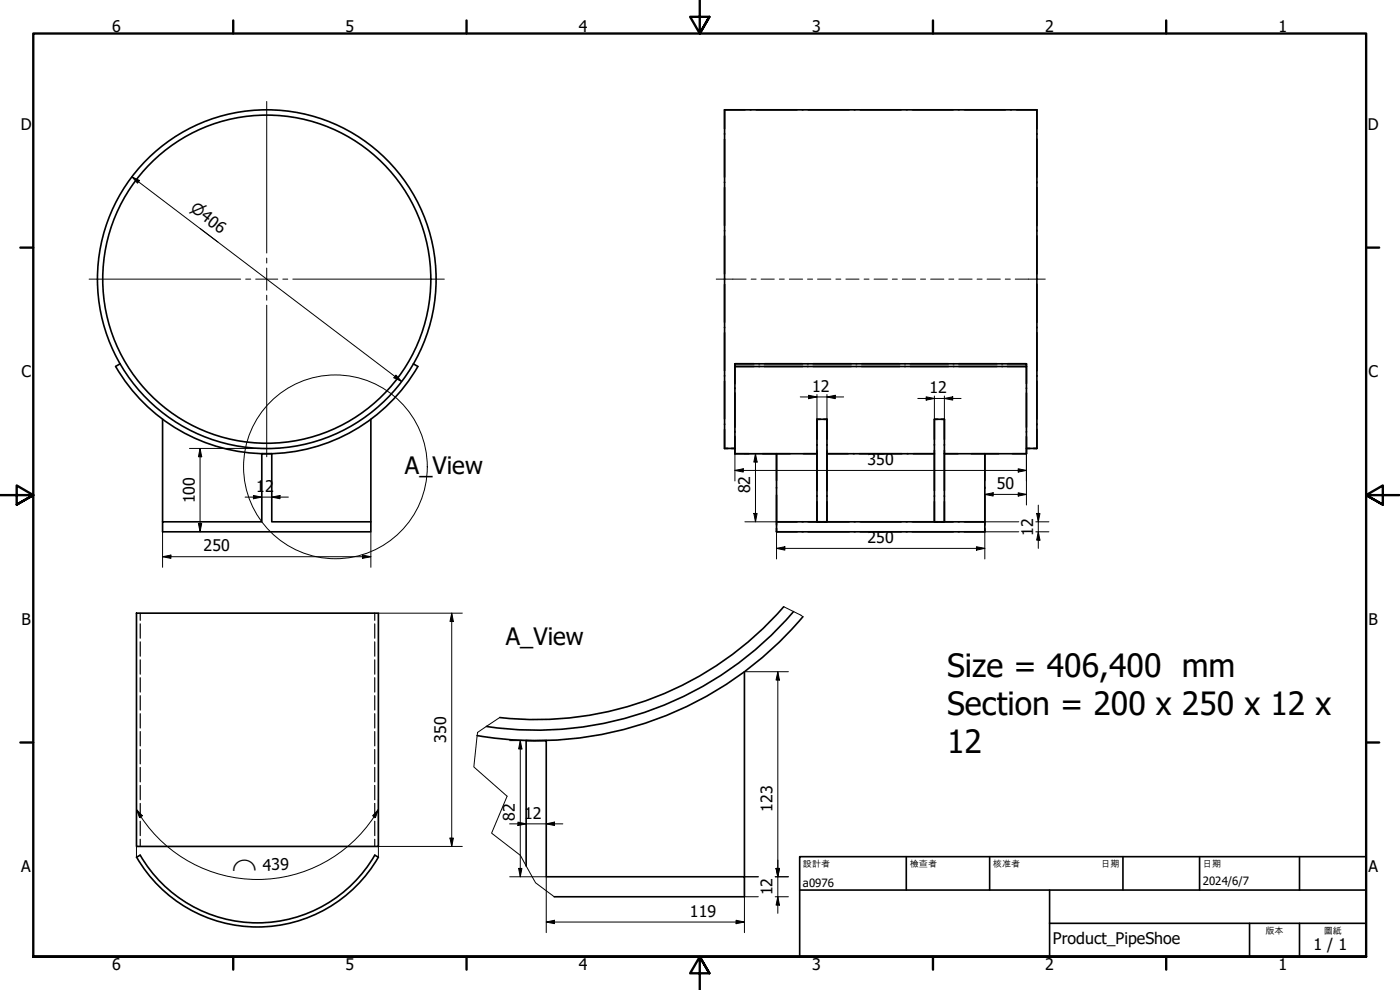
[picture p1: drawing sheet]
<svg xmlns="http://www.w3.org/2000/svg" width="420mm" height="297mm" viewBox="0 0 420 297" stroke-linecap="round" stroke-linejoin="round" font-family="sans-serif">
<g fill="none" stroke="#000" stroke-width=".49">
<path d="M217.5 32.9h93.7v101.6M217.5 32.9v101.6h3.1M217.5 32.9h6.1M225.1 32.9h.3M226.9 32.9h12.3M240.7 32.9h.3M242.5 32.9h12.3M256.4 32.9h.2M258.2 32.9h12.3M272 32.9h.2M273.8 32.9h12.3M287.6 32.9h.3"/>
<path d="M289.4 32.9h12.3M303.2 32.9h.3M305 32.9h6.2v5.8M311.2 40.1v.2M311.2 41.8v11.4M311.2 54.6v.3M311.2 56.3v11.4M311.2 69.1v.3M311.2 70.8v11.4M311.2 83.6v.3M311.2 85.3v11.4M311.2 98.1v.3"/>
<path d="M311.2 99.8v11.4M36.1 109.1l-1.4 .9M124 109.1l1.4 .9a52.4 52.4 0 0 1-90.7 0M220.6 109.1v27M220.6 109.1h87.4v.9h-5.7M220.6 109.7v5.4M220.6 109.1v.3M220.6 116.4v.2M220.6 117.9v10.3M220.6 109.1h5.7M226.3 110h-5.7h87.4v26.1M227.7 110h.3"/>
<path d="M227.7 109.1h.3M229.4 110h11.5M229.4 109.1h11.5M242.3 110h.3M242.3 109.1h.3M244 110h11.5M244 109.1h11.5M256.9 110h.2M256.9 109.1h.2M258.6 110h11.5M258.6 109.1h11.5M271.5 110h.2"/>
<path d="M271.5 109.1h.2M273.2 110h11.4M273.2 109.1h11.4M286.1 110h.2M286.1 109.1h.2M287.7 110h11.5M287.7 109.1h11.5M300.6 110h.3M300.6 109.1h.3M302.3 109.1h5.7v.3M308 109.7v5.4M308 116.4v.2"/>
<path d="M308 117.9v10.3M311.2 112.7v.2M311.2 114.3v11.4M48.8 125.8v30.8M78.6 136.1h.1M81.6 136.1h.1M111.3 125.8v30.8M220.6 136.1h24.6M220.6 129.5v.2M220.6 131v5.1M245.2 125.8h3v30.8h-3zM245.2 133.3v.3"/>
<path d="M245.2 135.1v12.1M246.2 125.8h-1v6M247.2 125.8h1M248.2 136.1h32.2M248.2 125.8v6M248.2 133.3v.3M248.2 135.1v12.1M280.4 125.8h3v30.8h-3zM280.4 133.3v.3M280.4 135.1v12.1M281.4 125.8h-1v6M282.4 125.8h1"/>
<path d="M283.4 136.1h24.6M283.4 125.8v6M283.4 133.3v.3M283.4 135.1v12.1M308 134.5h3.2M308 129.5v.2M308 131v5.1M311.2 127.2v.2M311.2 128.8v5.7M48.8 156.6h29.8v-20.5h3v20.5h29.7v3h-62.5zM233 144.2v-8.1v23.5M233 148.5v9.1"/>
<path d="M233 146.2v.3M233 158.5v1.1M233 159.6h6.2M240.7 156.6h.3M240.7 159.6h.3M242.5 156.6h12.3M242.5 159.6h12.3M245.2 148.7v.3M245.2 150.5v6.1M248.2 150.5v6.1h-1M248.2 148.7v.3M256.4 156.6h.2"/>
<path d="M256.4 159.6h.2M258.2 156.6h12.3M258.2 159.6h12.3M272 156.6h.2M272 159.6h.2M273.8 156.6h12.3M273.8 159.6h12.3M280.4 148.7v.3M280.4 150.5v6.1M283.4 150.5v6.1h-1M283.4 148.7v.3M287.6 156.6h.3"/>
<path d="M287.6 159.6h.3M289.4 156.6h6.2v3h-62.6M295.6 144.2v-8.1v20.5h-62.6h6.2M295.6 146.2v.3M295.6 148.5v9.1M295.6 158.5v1.1h-6.2M41 184h72.6v70h-72.6zM235.2 182.1a98.4 98.4 0 0 1-85.2 33.2M238.1 183.5a101.6 101.6 0 0 1-92.1 34.5M241 185a104.8 104.8 0 0 1-97.8 35.7M223.4 201.5v61.6M157.9 222.2h.1"/>
<path d="M163.9 222.2h.1M113.6 257.2a41.9 41.9 0 0 1-72.6 0l1.1-.6a40.6 40.6 0 0 0 70.4 0l1.1 .6M157.9 259.8v-37.6h6v40.9h59.5v6h-57.1"/>
<circle cx="80.1" cy="83.8" r="49.2"/>
<circle cx="80.1" cy="83.8" r="50.8"/>
</g>
<g fill="none" stroke="#000" stroke-width=".35">
<path d="M42.1 184v2.1M42.1 187.2v4.3M42.1 192.6v4.3M42.1 198v4.3M112.5 184v2.1M112.5 187.2v4.3M112.5 192.6v4.3M112.5 198v4.3M42.1 203.3v4.3M42.1 208.7v4.3M42.1 214.1v4.3M42.1 219.5v4.3"/>
<path d="M112.5 203.3v4.3M112.5 208.7v4.3M112.5 214.1v4.3M112.5 219.5v4.3M42.1 224.9v4.3M42.1 230.3v4.3M42.1 235.7v4.3M112.5 224.9v4.3M112.5 230.3v4.3M112.5 235.7v4.3M42.1 241.1v4.3M42.1 246.4v4.3"/>
<path d="M42.1 251.8v2.2M112.5 241.1v4.3M112.5 246.4v4.3M112.5 251.8v2.2"/>
</g>
<path d="M235.2 182l5.8 3.1M150 215.3l-6.7 4.4-1.1 10.4 10 8.8-4.7 11.1 8.7 6.6 4.5 8.3 5.6 4.2" fill="none" stroke="#000" stroke-width=".3"/>
<circle cx="100.7" cy="140.1" r="27.6" fill="none" stroke="#000" stroke-width=".3"/>
<g fill="none" stroke="#000" stroke-width=".71">
<path d="M70 6.1v4M140 6.1v4M210 0v10.1l-2.9-5.1h5.8l-2.9 5.1 2.9-5.1M280 6.1v4M350 6.1v4M6.1 74.3h3.9M410 74.3h3.9M0 148.6h10l-5-2.9v5.7l5-2.8-5 2.8M420 148.6h-10l5-2.9v5.7l-5-2.8 5 2.8M6.1 222.8h3.9M410 222.8h3.9M10 287.1v-277h400v277h-400h400"/>
<path d="M70 287.1v3.8M140 287.1v3.8M212.9 292l-2.9-4.9 2.9 4.9h-5.8l2.9-4.9v9.9M280 287.1v3.8M350 287.1v3.8"/>
</g>
<path d="M240 257h170v30.1h-170zM272 257v10.1M297 257v10.1M337 257v10.1M360 257v10.1M390 257v10.1M240 267.1h170M315 277h95M315 267.1v20M375 277v10.1M390 277v10.1" fill="none" stroke="#000" stroke-width=".49"/>
<g fill="none" stroke="#000" stroke-width=".3">
<path d="M39.6 53.1l2.3 1.1-.6 .8zM39.6 53.1l80.9 61.3M118.8 112.5l1.7 1.9-2.3-1.1zM240.2 119.1h13M242.7 118.6l2.5 .5-2.5 .5zM245.2 118.4v7.4M248.2 119.1l2.5-.5v1zM248.2 118.4v7.4M275.4 119.6h13M278 119.1l2.4 .5-2.4 .5zM280.4 118.8v7M283.4 119.6l2.5-.5v1z"/>
<path d="M283.4 118.8v7M56.9 134.5h23M60 134.5l.5 2.6h-1zM60 134.5v25.1M220.6 136.1v8.2M223.6 136.1h9.4M226.7 136.1l.5 2.5h-1zM226.7 136.1v20.5M308 136.1v15.4M48.8 159.6v10.6M59.5 157.1h1l-.5 2.5zM73.6 149.2h12.9"/>
<path d="M76.1 148.7l2.5 .5-2.5 .4zM81.6 149.2l2.4-.5v.9zM111.3 159.6v10.6M220.6 141.1l2.5-.4v.9zM220.6 141.1h87.4M223.6 156.6h9.4M226.2 154.1h1l-.5 2.5zM233 159.6v8.1M295.6 148.3l2.5-.5v1zM295.6 156.6h10.2M295.6 148.3h12.4M305.6 140.7l2.4 .4-2.4 .5z"/>
<path d="M305.6 147.8l2.4 .5-2.4 .5zM305.8 159.6h-10.2v8.1M310.9 156.6h3.9M310.9 159.6h3.9M311.1 154.1h1l-.5 2.5zM311.6 159.6l.5 2.5h-1zM311.6 151.6v12.9M48.8 167l2.5-.5v1zM48.8 167h62.5M108.8 166.5l2.5 .5-2.5 .5zM233 164.5l2.5-.5v1.1zM233 164.5h62.6"/>
<path d="M293.1 164l2.5 .5-2.5 .6zM113.6 184h25.1M135.6 184l.5 2.5h-1.1zM135.6 184v70M223.4 201.5h13.2M233.4 201.5l.5 2.5h-1zM233.4 201.5v72.5M41 239.7v17.5M113.6 239.7v17.5M153 222.2h10.9M156.1 222.2l.5 2.5h-1zM156.1 222.2v40.9"/>
<path d="M41 242.9l1.7 1.9-.8 .5zM41 242.9a41.9 41.9 0 0 0 72.6 0M113.6 242.9l-.9 2.4-.9-.5zM113.6 254h25.1M135 251.5h1.1l-.5 2.5zM152.9 247.2h16M155.4 246.7l2.5 .5-2.5 .5zM163.9 247.2l2.5-.5v1zM153 263.1h10.9v16.7M155.6 260.6h1l-.5 2.5zM163.9 276.6l2.5-.5v1zM163.9 276.6h59.5"/>
<path d="M220.9 276.1l2.5 .5-2.5 .5zM223.4 269.1h4.2M227.6 263.1h-4.2v16.7M232.7 263.1h3.9M232.7 269.1h3.9M232.9 260.6h1l-.5 2.5zM233.4 269.1l.5 2.5h-1z"/>
</g>
<g fill="#000">
<path d="M39.6 53.1l2.3 1.1-.6 .8zM118.8 112.5l1.7 1.9-2.3-1.1zM242.7 118.6l2.5 .5-2.5 .5zM248.2 119.1l2.5-.5v1zM283.4 119.6l2.5-.5v1zM60 134.5l.5 2.6h-1zM226.7 136.1l.5 2.5h-1zM278 119.1l2.4 .5-2.4 .5zM59.5 157.1h1l-.5 2.5zM76.1 148.7l2.5 .5-2.5 .4zM81.6 149.2l2.4-.5v.9zM220.6 141.1l2.5-.4v.9z"/>
<path d="M226.2 154.1h1l-.5 2.5zM295.6 148.3l2.5-.5v1zM305.6 140.7l2.4 .4-2.4 .5zM305.6 147.8l2.4 .5-2.4 .5zM311.1 154.1h1l-.5 2.5zM48.8 167l2.5-.5v1zM108.8 166.5l2.5 .5-2.5 .5zM233 164.5l2.5-.5v1.1zM293.1 164l2.5 .5-2.5 .6zM311.6 159.6l.5 2.5h-1zM135.6 184l.5 2.5h-1.1zM233.4 201.5l.5 2.5h-1z"/>
<path d="M156.1 222.2l.5 2.5h-1zM41 242.9l1.7 1.9-.8 .5zM113.6 242.9l-.9 2.4-.9-.5zM135 251.5h1.1l-.5 2.5zM155.4 246.7l2.5 .5-2.5 .5zM163.9 247.2l2.5-.5v1zM155.6 260.6h1l-.5 2.5zM163.9 276.6l2.5-.5v1zM220.9 276.1l2.5 .5-2.5 .5zM232.9 260.6h1l-.5 2.5zM233.4 269.1l.5 2.5h-1z"/>
</g>
<path d="M80 30.4v45.5M80 77.4v1.5M26.7 83.7h45.5M73.7 83.7h1.5M76.7 83.7h6.7M80 80.4v6.7M80 88.6v1.5M80 91.6v45.5M84.9 83.7h1.5M87.9 83.7h45.4" fill="none" stroke="#000" stroke-width=".3"/>
<g fill="none" stroke="#000" stroke-width=".3">
<path d="M214.9 83.7h9M225.4 83.7h1.5M228.4 83.7h4M233.9 83.7h1.5M236.9 83.7h4M242.4 83.7h1.5M245.4 83.7h3.9M250.9 83.7h1.4M253.9 83.7h3.9M259.3 83.7h1.5M262.3 83.7h4M267.8 83.7h1.5"/>
<path d="M270.8 83.7h4M276.3 83.7h1.5M279.3 83.7h3.9M284.8 83.7h1.4M287.8 83.7h3.9M293.2 83.7h1.5M296.2 83.7h4M301.7 83.7h1.5M304.7 83.7h9"/>
</g>
<g font-size="9.6">
<text x="284.2" y="203">Size = 406,400 mm</text>
<text x="284.2" y="214.5">Section = 200 x 250 x 12 x</text>
<text x="284.2" y="226">12</text>
</g>
<g font-size="7.2">
<text x="121.5" y="142.2">A_View</text>
<text x="151.8" y="193.6">A_View</text>
</g>
<g font-size="4.8">
<text x="33.7" y="9.6">6</text>
<text x="103.7" y="9.6">5</text>
<text x="173.7" y="9.6">4</text>
<text x="243.7" y="9.6">3</text>
<text x="313.7" y="9.6">2</text>
<text x="383.7" y="9.6">1</text>
<text x="6.2" y="38.9">D</text>
<text x="410.5" y="38.9">D</text>
<text x="6.4" y="113.2">C</text>
<text x="410.7" y="113.2">C</text>
<text x="243.7" y="117.6">12</text>
<text x="278.9" y="118">12</text>
<text x="260.4" y="139.5">350</text>
<text x="76.9" y="147.6">1</text>
<text x="79.6" y="147.6">2</text>
<text x="225.1" y="148.1" transform="rotate(-90 225.1 148.1)">82</text>
<text x="299.2" y="146.8">50</text>
<text x="58.5" y="151" transform="rotate(-90 58.5 151)">100</text>
<text x="310.1" y="160.7" transform="rotate(-90 310.1 160.7)">12</text>
<text x="61.1" y="165.5">250</text>
<text x="260.4" y="162.9">250</text>
<text x="6.4" y="187.4">B</text>
<text x="410.7" y="187.4">B</text>
<text x="133.9" y="222.9" transform="rotate(-90 133.9 222.9)">350</text>
<text x="157.3" y="245.6">12</text>
<text x="231.8" y="243.6" transform="rotate(-90 231.8 243.6)">123</text>
<text x="154.5" y="246.3" transform="rotate(-90 154.5 246.3)">82</text>
<text x="6.4" y="261.7">A</text>
<text x="78.9" y="261.2" transform="rotate(-1 78.9 261.2)">439</text>
<text x="410.7" y="261.7">A</text>
<text x="231.9" y="268.7" transform="rotate(-90 231.9 268.7)">12</text>
<text x="207" y="275.1">119</text>
<text x="316" y="283.4">Product_PipeShoe</text>
<text x="394.2" y="285">1 / 1</text>
<text x="33.7" y="290.9">6</text>
<text x="103.7" y="290.9">5</text>
<text x="173.7" y="290.9">4</text>
<text x="243.7" y="290.9">3</text>
<text x="313.7" y="290.9">2</text>
<text x="383.7" y="290.9">1</text>
</g>
<g font-size="4.6">
<text x="56.8" y="63.1" transform="rotate(37 56.8 63.1)">⌀406</text>
<text x="69.7" y="261.4" transform="rotate(-1 69.7 261.4)">⌒</text>
</g>
<g font-size="3.4">
<text x="241" y="266">a0976</text>
<text x="361" y="265.5">2024/6/7</text>
</g>
<g font-size="2.7">
<text x="241" y="260.1">設計者</text>
<text x="273" y="260.1">檢查者</text>
<text x="298" y="260.1">核准者</text>
<text x="330.5" y="260.1">日期</text>
<text x="361" y="260.1">日期</text>
<text x="379.8" y="280.1">版本</text>
<text x="397.3" y="280.1">圖紙</text>
</g>
</svg>
